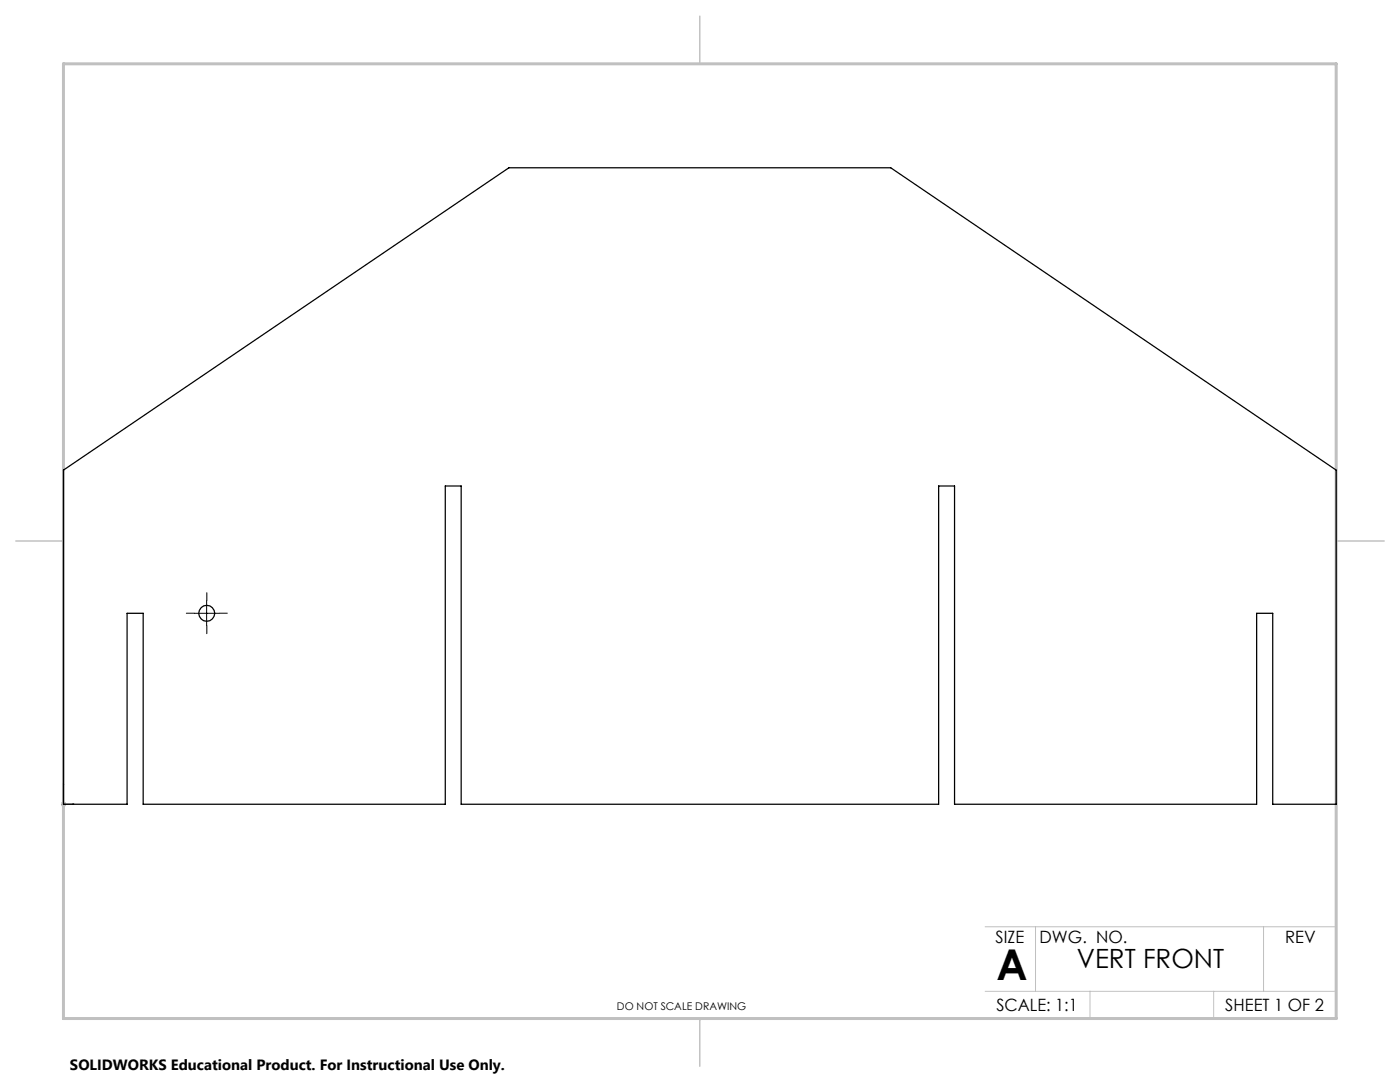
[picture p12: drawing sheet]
<svg xmlns="http://www.w3.org/2000/svg" width="279mm" height="216mm" viewBox="0 0 279 216" stroke-linecap="round" stroke-linejoin="round" font-family="sans-serif">
<path d="M12.7 156.3v.2h-.1zM12.7 156.3v4.2h2.1M14.6 160.4l.2 .1h-.2z" fill="none" stroke="#00f" stroke-width=".2"/>
<path d="M12.7 160v1M12.2 160.5h1M12.3 160.1l.8 .7M13.1 160.1l-.8 .7" fill="none" stroke="#808080" stroke-width=".2"/>
<path d="M41.3 119.9v-1.6M38.8 122.4h-1.6M41.3 124.9v1.5M43.8 122.4h1.6" fill="none" stroke="#000" stroke-width=".2" stroke-dasharray="15.2 1.3 1.3 1.3"/>
<path d="M41.2 119.9v5M38.8 122.4h4.9" fill="none" stroke="#000" stroke-width=".2"/>
<path d="M266.7 153.3v49.9h-240M196.6 184.9h70.1M196.6 197.8h70.1M206.7 184.9v12.9M217.5 197.8v5.4M242.2 197.8v5.4M252.2 184.9v12.9" fill="none" stroke="#c0c0c0" stroke-width=".2"/>
<path d="M139.7 3.2v9.5M3.1 107.9h9.6M266.7 107.9h9.5M139.7 203.2v9.6" fill="none" stroke="#c0c0c0" stroke-width=".3"/>
<path d="M12.7 12.7h254v190.5h-254z" fill="none" stroke="#c0c0c0" stroke-width=".6"/>
<path d="M14.6 160.4l.2 .1h-.2zM12.7 156.3v.2h-.1z" fill="#00f"/>
<g fill="none" stroke="#000" stroke-width=".25">
<path d="M12.7 93.8l88.9-60.3h76.2l88.9 60.3v66.7h-12.7v-38.1h-3.2v38.1h-60.3v-63.5h-3.2v63.5h-95.3v-63.5h-3.1v63.5h-60.3v-38.1h-3.2v38.1h-12.7z"/>
<circle cx="41.3" cy="122.4" r="1.6"/>
</g>
<text font-size="8.5" x="198.9" y="195.5">A</text>
<text font-size="5.3" x="214.9" y="193.2">VERT FRONT</text>
<g font-size="3.4">
<text x="198.7" y="188.1">SIZE</text>
<text x="207.5" y="188.1">DWG. NO.</text>
<text x="256.5" y="188.2">REV</text>
<text x="198.8" y="201.7">SCALE: 1:1</text>
<text x="244.5" y="201.7">SHEET 1 OF 2</text>
</g>
<text font-size="3" x="14" y="213.5">SOLIDWORKS Educational Product. For Instructional Use Only.</text>
<text font-size="2.1" x="123.1" y="201.6">DO NOT SCALE DRAWING</text>
</svg>
